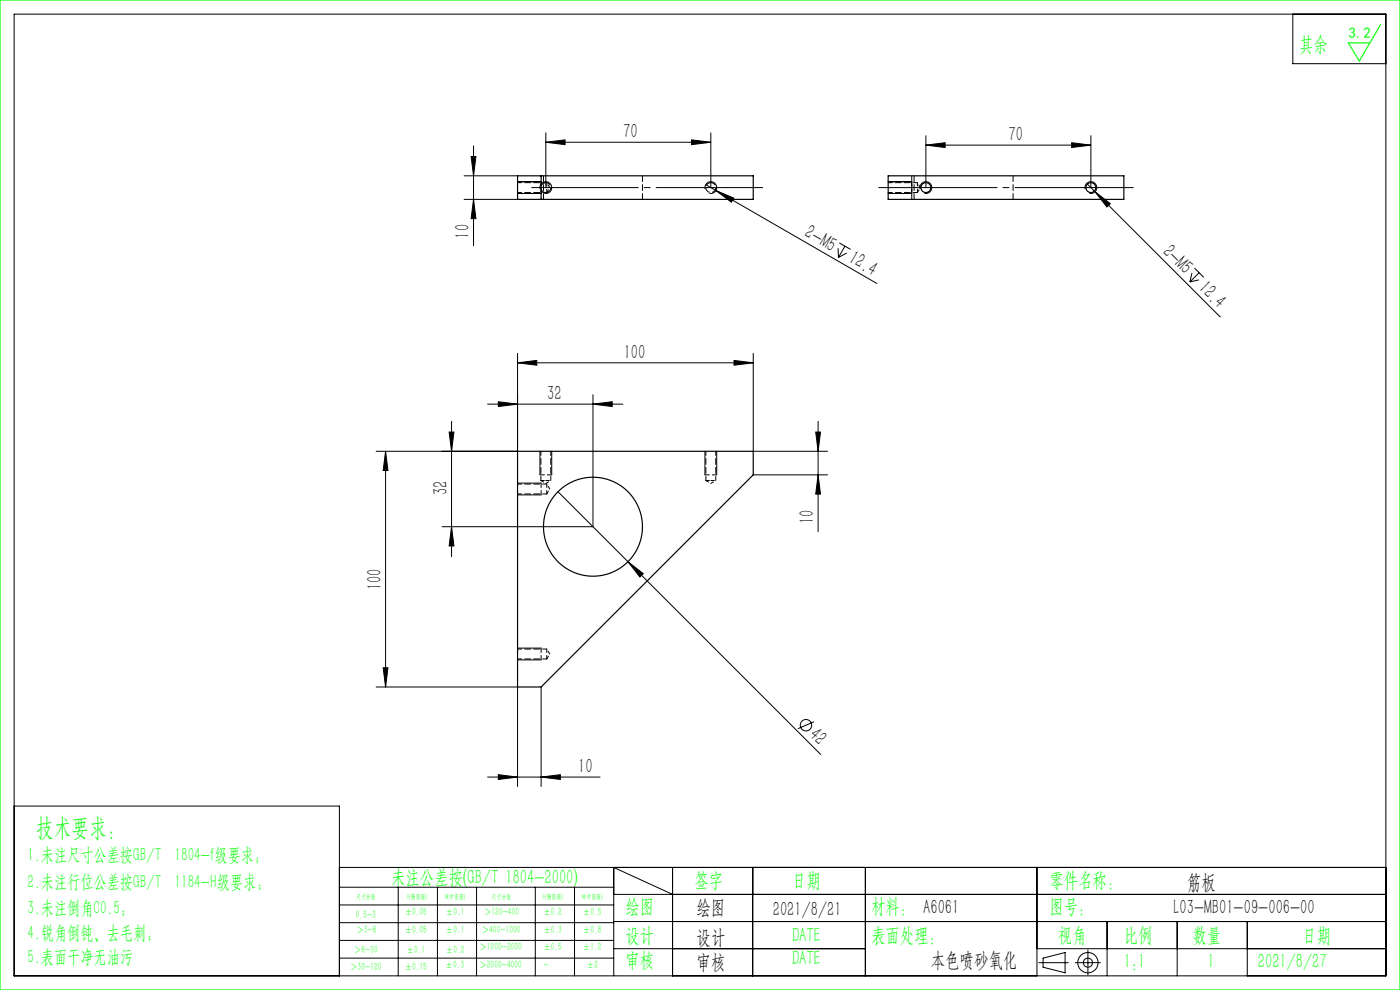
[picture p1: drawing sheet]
<svg xmlns="http://www.w3.org/2000/svg" width="297mm" height="210mm" viewBox="0 0 297 210" stroke-linecap="round" stroke-linejoin="round" font-family="sans-serif">
<g fill="none" stroke="#000" stroke-width=".21">
<path d="M3 3h291v204h-291zM274.3 3v10.5h19.7M98.5 37.3h11.3M99.9 33.2h1.1l-.5 4.1zM100.5 30.9v21.2M109.8 38.5h5M115.8 30.2l4.1-.5v1zM115.8 28.2v11.6M115.8 30.2h35M146.7 29.7l4.1 .5-4.1 .5zM149.7 39.2l36.3 20.9M150.8 28.2v11.6"/>
<path d="M188.4 38.5h5M196.4 30.8l4.1-.5v1zM196.4 28.8v11M196.4 30.8h35M227.3 30.3l4.1 .5-4.1 .5zM230.5 38.9l1.8 1.8M231.4 28.8v11M98.5 42.3h11.3M100.5 42.3l.5 4.1h-1.1zM109.8 41h5M114.6 40.1a1.25 1.25 0 0 1 1.1-1.6 1.25 1.25 0 0 1 1.3 1.4 1.25 1.25 0 0 1-1.5 1.1M149.6 40.1a1.25 1.25 0 0 1 1.1-1.6 1.25 1.25 0 0 1 1.3 1.4 1.25 1.25 0 0 1-1.5 1.1"/>
<path d="M151.9 40.4l3.8 1.6-.5 .9zM177.8 52.7l.1 1.9M178.1 51.5l2.4 1.4M179.3 52.2l-1.4 2.4M179.6 53.7l-1.7 .9M188.4 41h5M195.2 40.1a1.25 1.25 0 0 1 1.1-1.6 1.25 1.25 0 0 1 1.4 1.4 1.25 1.25 0 0 1-1.6 1.1M230.2 40.1a1.25 1.25 0 0 1 1.1-1.6 1.25 1.25 0 0 1 1.4 1.4 1.25 1.25 0 0 1-1.6 1.1M232.3 40.7l3.2 2.5-.7 .7zM232.3 40.7l26.6 26.5M252.9 57.9l-.5 1.9M253.4 56.9l2 1.9"/>
<path d="M254.3 59.4l-1.9 .4M254.4 57.9l-2 1.9M109.8 77l4.1-.5v1zM109.8 75v20.7h-30M109.8 77h50M155.7 76.5l4.1 .5-4.1 .5zM159.8 75v20.7h15.8M81.8 95.7v50M81.8 95.7l.5 4.1h-1zM95.3 91.6h1l-.5 4.1zM95.8 89.4v28.7M103.4 85.7h28.7"/>
<path d="M105.7 85.2l4.1 .5-4.1 .5zM114.5 95.7v5M117 95.7v5M125.8 85.7l4.1-.5v1zM125.8 83.7v28h-32M149.5 95.7v5M152 95.7v5M173 91.6h1.1l-.5 4.1zM173.6 89.4v23.4M95.8 111.7l.5 4.1h-1zM109.8 102.5h5M109.8 105h5"/>
<path d="M118.4 104.3l14.8 14.9M133.2 119.2l3.3 2.5-.8 .7zM133.2 119.2l40.9 40.8M159.8 100.7h15.8M173.6 100.7l.5 4.1h-1.1zM109.8 137.5h5M109.8 140h5M79.8 145.7h30v21.1M81.3 141.6h1l-.5 4.1zM114.8 145.7v21.1M172.7 153.1l-3.4 1.5M3 171h69v36"/>
<path d="M103.4 164.8h23.9M105.7 164.3l4.1 .5-4.1 .5zM114.8 164.8l4.1-.5v1zM72 184h222M72 188.2h58.2M72 192h58.2M72 195.7h58.2M72 199.5h58.2M84.5 188.2v18.8M92.8 188.2v18.8M101.1 188.2v18.8M113.6 188.2v18.8"/>
<path d="M121.9 188.2v18.8M130.2 189.7h163.8M130.2 195.5h163.8M142.7 189.7l-12.5-5.7v23M142.7 184v23M159.7 184v23M183.6 184v23M220 184v23M234.9 195.5v11.5M249.7 195.5v11.5M264.6 195.5v11.5M72 203.2h58.2"/>
<path d="M130.2 201.2h53.4M220 201.2h74M220.4 204.2h6.2M221.3 203.2l4.7-1.1v4.3l-4.7-1.2zM228.1 204.2h5.3M230.8 201.5v5.3"/>
<circle cx="171" cy="153.8" r="1.21"/>
<circle cx="230.8" cy="204.2" r="2.15"/>
<circle cx="230.8" cy="204.2" r=".96"/>
</g>
<path d="M240.4 39.8h-54" fill="none" stroke="#000" stroke-width=".21" stroke-dasharray="30.5 1.3 1.3 1.3" stroke-dashoffset="5.4"/>
<path d="M161.8 39.8h-49" fill="none" stroke="#000" stroke-width=".21" stroke-dasharray="30.5 1.3 1.3 1.3" stroke-dashoffset="7.9"/>
<path d="M0 0h297v210h-297zM292.9 5.2l-4.5 7.7-2.4-3.8h4.6" fill="none" stroke="#0f0" stroke-width=".25"/>
<path d="M114.8 41v-2.5M193.4 41v-2.5M114.5 100.7h2.5M114.8 105v-2.5M149.5 100.7h2.5M114.8 140v-2.5" fill="none" stroke="#000" stroke-width=".21" stroke-dasharray="1.3 .6" stroke-dashoffset=".3"/>
<g fill="#000">
<path d="M151.9 40.4l3.8 1.6-.5 .9zM232.3 40.7l3.2 2.5-.7 .7zM133.2 119.2l3.3 2.5-.8 .7z"/>
<path d="M115.8 30.2l4.1-.5v1zM146.7 29.7l4.1 .5-4.1 .5z"/>
<path d="M100.5 42.3l.5 4.1h-1.1zM99.9 33.2h1.1l-.5 4.1zM81.3 141.6h1l-.5 4.1zM81.8 95.7l.5 4.1h-1zM95.8 111.7l.5 4.1h-1zM95.3 91.6h1l-.5 4.1z"/>
<path d="M109.8 77l4.1-.5v1zM155.7 76.5l4.1 .5-4.1 .5zM196.4 30.8l4.1-.5v1zM227.3 30.3l4.1 .5-4.1 .5z"/>
<path d="M173 91.6h1.1l-.5 4.1zM173.6 100.7l.5 4.1h-1.1z"/>
<path d="M114.8 164.8l4.1-.5v1zM105.7 164.3l4.1 .5-4.1 .5zM125.8 85.7l4.1-.5v1zM105.7 85.2l4.1 .5-4.1 .5z"/>
</g>
<g fill="none" stroke="#000" stroke-width=".25">
<path d="M109.8 37.3h50v5h-50zM114.8 37.3v5M188.4 37.3h50v5h-50zM109.8 95.7h50v5l-45 45h-5z"/>
<circle cx="196.4" cy="39.8" r="1.05"/>
<circle cx="231.4" cy="39.8" r="1.05"/>
<circle cx="125.8" cy="111.7" r="10.5"/>
</g>
<path d="M116 40.8v-2.1M194.6 40.8v-2.1M114.7 101.9h1.1M115.8 101.9h1M116 104.8v-2.1M149.7 101.9h1.1M150.8 101.9h1M116 139.8v-2.1" fill="none" stroke="#000" stroke-width=".21" stroke-dasharray="1.3 .6" stroke-dashoffset=".5"/>
<path d="M115.8 38.7a1.05 1.05 0 0 1 .9 1.5 1.05 1.05 0 0 1-1.7 .3 1.05 1.05 0 0 1 .5-1.7l.3-.1M150.8 38.7a1.05 1.05 0 0 1 .9 1.5 1.05 1.05 0 0 1-1.7 .3 1.05 1.05 0 0 1 .5-1.7l.3-.1" fill="none" stroke="#000" stroke-width=".21" stroke-dasharray="1.3 .6" stroke-dashoffset=".2"/>
<path d="M116 38.7h-6.2M194.6 38.7h-6.2M109.8 40.8h6.2M188.4 40.8h6.2M114.7 95.7v6.2M149.7 95.7v6.2M109.8 104.8h6.2M116 102.7h-6.2M116.8 101.9v-6.2M151.8 101.9v-6.2M109.8 139.8h6.2M116 137.7h-6.2" fill="none" stroke="#000" stroke-width=".21" stroke-dasharray="1.3 .6" stroke-dashoffset=".4"/>
<path d="M116.6 39.8l-.6-1.1M195.3 39.8l-.7-1.1M116 40.8l.6-1M194.6 40.8l.7-1M114.7 101.9l1.1 .7M115.8 102.6l1-.7M116 104.8l.6-1.1M116.6 103.7l-.6-1M149.7 101.9l1.1 .7M150.8 102.6l1-.7M116 139.8l.6-1.1M116.6 138.7l-.6-1" fill="none" stroke="#000" stroke-width=".21" stroke-dasharray="1.3 .6" stroke-dashoffset=".6"/>
<path d="M115.3 37.3v5M193.9 37.3v5M136.3 42.3v-5M193.4 42.3v-5M214.9 42.3v-5" fill="none" stroke="#000" stroke-width=".21" stroke-dasharray="1.3 .6"/>
<text font-size="5.4" fill="#0f0" x="7.7" y="177.2">技术要求：</text>
<g font-size="4.4" fill="#0f0">
<text x="275.6" y="10.8">其余</text>
<text x="83" y="187.5">未注公差按(GB/T 1804-2000)</text>
<text x="147.3" y="188">签字</text>
<text x="168" y="188">日期</text>
<text x="222.6" y="188">零件名称：</text>
<text x="132.7" y="193.6">绘图</text>
<text x="184.8" y="193.6">材料： A6061</text>
<text x="222.6" y="193.6">图号：</text>
<text x="132.7" y="199.8">设计</text>
<text x="168" y="199.8">DATE</text>
<text x="184.8" y="199.8">表面处理：</text>
<text x="224.4" y="199.8">视角</text>
<text x="238.4" y="199.8">比例</text>
<text x="253" y="199.8">数量</text>
<text x="276.3" y="199.8">日期</text>
<text x="132.7" y="205.1">审核</text>
<text x="168" y="204.6">DATE</text>
<text x="238.4" y="205.3">1:1</text>
<text x="256.2" y="205.3">1</text>
<text x="266.9" y="205.3">2021/8/27</text>
</g>
<g font-size="4.4">
<text x="132.2" y="29.3">70</text>
<text x="214" y="29.9">70</text>
<text x="99.6" y="50.6" transform="rotate(-90 99.6 50.6)">10</text>
<text x="170.5" y="50.2" transform="rotate(30 170.5 50.2)">2-M5</text>
<text x="246.4" y="53.6" transform="rotate(45 246.4 53.6)">2-M5</text>
<text x="179.8" y="55.5" transform="rotate(30 179.8 55.5)">12.4</text>
<text x="254.1" y="61.2" transform="rotate(45 254.1 61.2)">12.4</text>
<text x="132.3" y="76.1">100</text>
<text x="116.1" y="84.9">32</text>
<text x="94.9" y="105" transform="rotate(-90 94.9 105)">32</text>
<text x="172.7" y="111.2" transform="rotate(-90 172.7 111.2)">10</text>
<text x="80.9" y="125.3" transform="rotate(-90 80.9 125.3)">100</text>
<text x="171.5" y="156.2" transform="rotate(45 171.5 156.2)">42</text>
<text x="122.7" y="164">10</text>
<text x="251.8" y="188.6">筋板</text>
<text x="147.8" y="194">绘图</text>
<text x="163.9" y="194.3">2021/8/21</text>
<text x="249" y="194">L03-MB01-09-006-00</text>
<text x="147.8" y="200.2">设计</text>
<text x="147.8" y="205.5">审核</text>
<text x="197.5" y="205">本色喷砂氧化</text>
</g>
<g font-size="4" fill="#0f0">
<text x="5.9" y="182.6">1.未注尺寸公差按GB/T 1804-f级要求；</text>
<text x="5.9" y="188.4">2.未注行位公差按GB/T 1184-H级要求；</text>
<text x="5.9" y="193.9">3.未注倒角C0.5；</text>
<text x="5.9" y="199.2">4.锐角倒钝、去毛刺；</text>
<text x="5.9" y="204.2">5.表面干净无油污</text>
</g>
<text font-size="3.2" fill="#0f0" x="286.1" y="8">3.2</text>
<g font-size="2.3" fill="#0f0">
<text x="75.5" y="194.7">0.5-3</text>
<text x="75.6" y="198">＞3-6</text>
<text x="85.9" y="194.2">±0.05</text>
<text x="85.9" y="198">±0.05</text>
<text x="94.6" y="194.2">±0.1</text>
<text x="94.6" y="198">±0.1</text>
<text x="102.2" y="198">＞400-1000</text>
<text x="102.7" y="194.2">＞120-400</text>
<text x="115.3" y="194.2">±0.2</text>
<text x="115.3" y="198">±0.3</text>
<text x="123.7" y="194.2">±0.5</text>
<text x="123.7" y="198">±0.8</text>
<text x="75.1" y="202.2">＞6-30</text>
<text x="86.3" y="202.2">±0.1</text>
<text x="94.6" y="202.2">±0.2</text>
<text x="101.7" y="201.6">＞1000-2000</text>
<text x="115.3" y="201.6">±0.5</text>
<text x="123.7" y="201.6">±1.2</text>
<text x="74.3" y="205.8">＞30-120</text>
<text x="85.9" y="205.8">±0.15</text>
<text x="94.5" y="205.4">±0.3</text>
<text x="101.7" y="205.4">＞2000-4000</text>
<text x="115.3" y="205.4">-</text>
<text x="124.5" y="205.4">±2</text>
</g>
<g font-size="1.5" fill="#0f0">
<text x="75.5" y="190.6">尺寸分段</text>
<text x="86.4" y="190.6">F(精密级)</text>
<text x="94.4" y="190.6">M(中密级)</text>
<text x="104.3" y="190.6">尺寸分段</text>
<text x="115.2" y="190.6">F(精密级)</text>
<text x="123.5" y="190.6">M(中密级)</text>
</g>
</svg>
